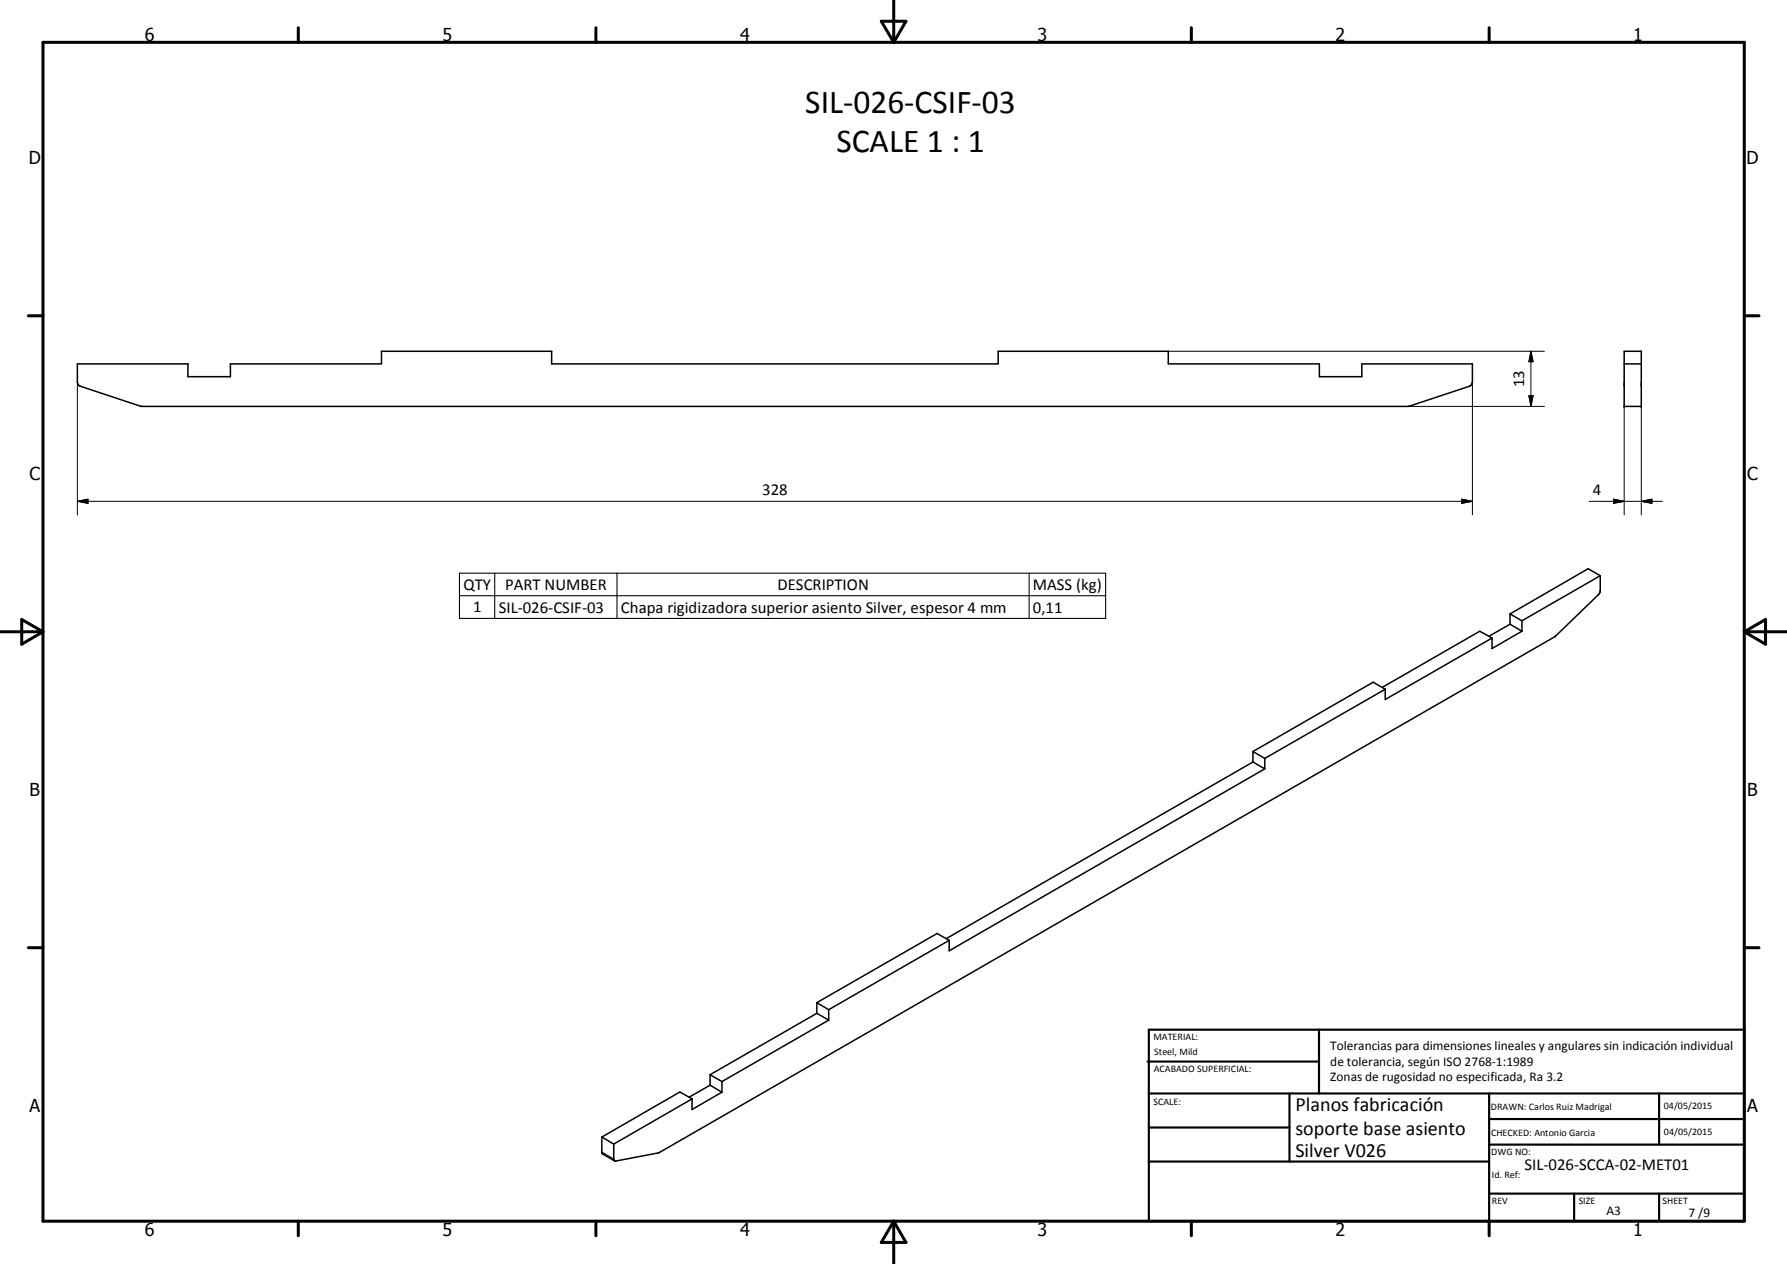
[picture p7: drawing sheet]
<svg xmlns="http://www.w3.org/2000/svg" width="420mm" height="297mm" viewBox="0 0 420 297" stroke-linecap="round" stroke-linejoin="round" font-family="sans-serif">
<g fill="none" stroke="#000" stroke-width=".35">
<path d="M18.2 85.5h26v3h10v-3h35.5v-3h40v3h105v-3h40v3h35.5v3h10v-3h26v4.3a1.06 1.06 0 0 1-.7 1l-14.3 4.7h-298l-14.5-4.8-.3-.3-.2-.6zM381.9 85.5h4M381.9 82.5h4v13h-4zM376.2 135.3l-18.4 10.6M376.2 135.3l-2.8-1.7-18.4 10.7M376.2 135.3l-.1 4.1-10.6 10.2-210.5 121.2-10.4 2M350.8 149.9l-2.9-1.6-22.9 13.2M350.8 149.9l-25.1 14.5v-2.4M355 146.7l2.8 1.6M355 146.7l-4.9 2.8M355 144.3l2.8 1.6M355 144.3v2.4"/>
<path d="M357.8 148.3l-7 4.1v-2.5M357.8 145.9v2.4M294.6 179.1l-72.1 41.5M294.6 176.6v2.5M294.6 176.6l2.8 1.6M294.6 179.1l2.8 1.6M297.4 178.2v2.5M325.7 162l-28.3 16.2M325.7 162l-2.8-1.7-28.3 16.3M297.4 180.7l-74.2 42.7v-2.4M192.1 238.1l-25.1 14.5M192.1 238.1l2.7 1.6"/>
<path d="M192.1 235.6v2.5M192.1 235.6l2.7 1.7M194.8 239.7l-25.1 14.5M194.8 237.3v2.4M223.2 221l-28.4 16.3M223.2 221l-2.9-1.6-28.2 16.2M162.7 258.2l-2.9-1.6-18.3 10.6M162.7 258.2l-18.4 10.7M167 255l2.7 1.7M167 255l-5 2.9M167 252.6l2.7 1.6M167 252.6v2.4"/>
<path d="M169.7 256.7l-7 4v-2.5M169.7 254.2v2.5M141.5 267.2l2.8 1.7M141.5 267.2l.1 3.9 2.9 1.7M144.3 268.9v3.5l.3 .4"/>
</g>
<g fill="#000">
<circle cx="381.9" cy="95.5" r=".18"/>
<circle cx="385.9" cy="95.5" r=".18"/>
</g>
<path d="M108 134.7h152v10.6h-152zM108 140h152M116.3 134.7v10.6M145.1 134.7v10.6M242 134.7v10.6M141.5 270.7l2.8 1.7" fill="none" stroke="#000" stroke-width=".25"/>
<g fill="none" stroke="#000" stroke-width=".71">
<path d="M10.1 9.9h400v277.1h-400zM70.1 6.5v3.4M140.1 6.5v3.4M207.2 5h5.8l-2.9 4.9zM210.1 0v9.9M280.1 6.5v3.4M350.1 6.5v3.4M6.7 74.2h3.4M410.1 74.2h3.5M.1 148.5h10M5.1 145.6l5 2.9-5 2.9zM410.1 148.5h10"/>
<path d="M410.1 148.5l5-2.9v5.8zM6.7 222.7h3.4M410.1 222.7h3.5M70.1 287v3.4M140.1 287v3.4M210.1 287v10M210.1 287l2.9 5h-5.8zM280.1 287v3.4M350.1 287v3.4"/>
</g>
<g fill="none" stroke="#000" stroke-width=".51">
<path d="M269.8 249.5h40.3M270.1 242h140v45h-140zM270.1 257h140M303.2 257v16M310.1 242v15M350.1 257v30M390.1 257v12M270.1 265h33.1M270.1 273h80M350.1 269h60M350.1 263h60M350.1 280.5h60"/>
<path d="M370.1 280.5v6.5M390.1 280.5v6.5"/>
</g>
<g fill="none" stroke="#000" stroke-width=".24">
<path d="M18.2 89.8v31.2M274.7 82.5h88.4M331 95.5h32.1M346.2 89.8v31.2M359.5 93h1l-.6 2.5zM359.9 82.5l.6 2.5h-1zM359.9 82.5v13M381.9 95.5v25.5M385.9 95.5v25.5M18.2 117.8l2.5-.5v1zM18.2 117.8h328M343.7 117.3l2.5 .5-2.5 .5z"/>
<path d="M373.7 117.8h17.2M379.4 117.3l2.5 .5-2.5 .5zM385.9 117.8l2.5-.5v1z"/>
</g>
<path d="M359.5 93h1l-.6 2.5zM359.9 82.5l.6 2.5h-1zM18.2 117.8l2.5-.5v1zM343.7 117.3l2.5 .5-2.5 .5zM379.4 117.3l2.5 .5-2.5 .5zM385.9 117.8l2.5-.5v1z" fill="#000"/>
<g font-size="7.9">
<text x="189.3" y="26.7">SIL-026-CSIF-03</text>
<text x="196.7" y="35.6">SCALE 1 : 1</text>
</g>
<g font-size="4.7">
<text x="304.6" y="261.2">Planos fabricación</text>
<text x="304.6" y="266.6">soporte base asiento</text>
<text x="304.6" y="272">Silver V026</text>
</g>
<g font-size="4.2">
<text x="34" y="9.6">6</text>
<text x="104" y="9.6">5</text>
<text x="174" y="9.6">4</text>
<text x="244" y="9.6">3</text>
<text x="314" y="9.6">2</text>
<text x="384" y="9.6">1</text>
<text x="6.8" y="38.7">D</text>
<text x="410.6" y="38.7">D</text>
<text x="7" y="112.9">C</text>
<text x="410.8" y="112.9">C</text>
<text x="7" y="187.1">B</text>
<text x="410.8" y="187.1">B</text>
<text x="7" y="261.4">A</text>
<text x="410.8" y="261.4">A</text>
<text x="34" y="290.4">6</text>
<text x="104" y="290.4">5</text>
<text x="174" y="290.4">4</text>
<text x="244" y="290.4">3</text>
<text x="314" y="290.4">2</text>
<text x="384" y="290.4">1</text>
</g>
<g font-size="3.9">
<text x="358.4" y="91.1" transform="rotate(-90 358.4 91.1)">13</text>
<text x="179.2" y="116.3">328</text>
<text x="374.5" y="116.3">4</text>
<text x="109" y="138.6">QTY</text>
<text x="111.2" y="143.9">1</text>
<text x="117.3" y="144">SIL-026-CSIF-03</text>
<text x="118.8" y="138.6">PART NUMBER</text>
<text x="182.8" y="138.6">DESCRIPTION</text>
<text x="242.9" y="138.7">MASS (kg)</text>
<text x="242.9" y="144">0,11</text>
<text x="146" y="144.1">Chapa rigidizadora superior asiento Silver, espesor 4 mm</text>
<text x="358.5" y="275">SIL-026-SCCA-02-MET01</text>
</g>
<g font-size="3.1">
<text x="312.7" y="246.8">Tolerancias para dimensiones lineales y angulares sin indicación individual</text>
<text x="312.7" y="250.4">de tolerancia, según ISO 2768-1:1989</text>
<text x="312.7" y="254">Zonas de rugosidad no especificada, Ra 3.2</text>
<text x="377.7" y="285.6">A3</text>
<text x="397" y="285.9">7 /9</text>
</g>
<g font-size="2.4">
<text x="271.2" y="244.4">MATERIAL:</text>
<text x="271.3" y="252">ACABADO SUPERFICIAL:</text>
<text x="271.4" y="247.9">Steel, Mild</text>
<text x="271.2" y="259.7">SCALE:</text>
<text x="350.6" y="260.8">DRAWN: Carlos Ruiz Madrigal</text>
<text x="391.2" y="260.6">04/05/2015</text>
<text x="350.6" y="267">CHECKED: Antonio Garcia</text>
<text x="391.2" y="266.7">04/05/2015</text>
<text x="350.6" y="271.4">DWG NO:</text>
<text x="350.8" y="276.9">Id. Ref:</text>
<text x="350.8" y="282.8">REV</text>
<text x="371.2" y="282.9">SIZE</text>
<text x="390.9" y="282.9">SHEET</text>
</g>
</svg>
